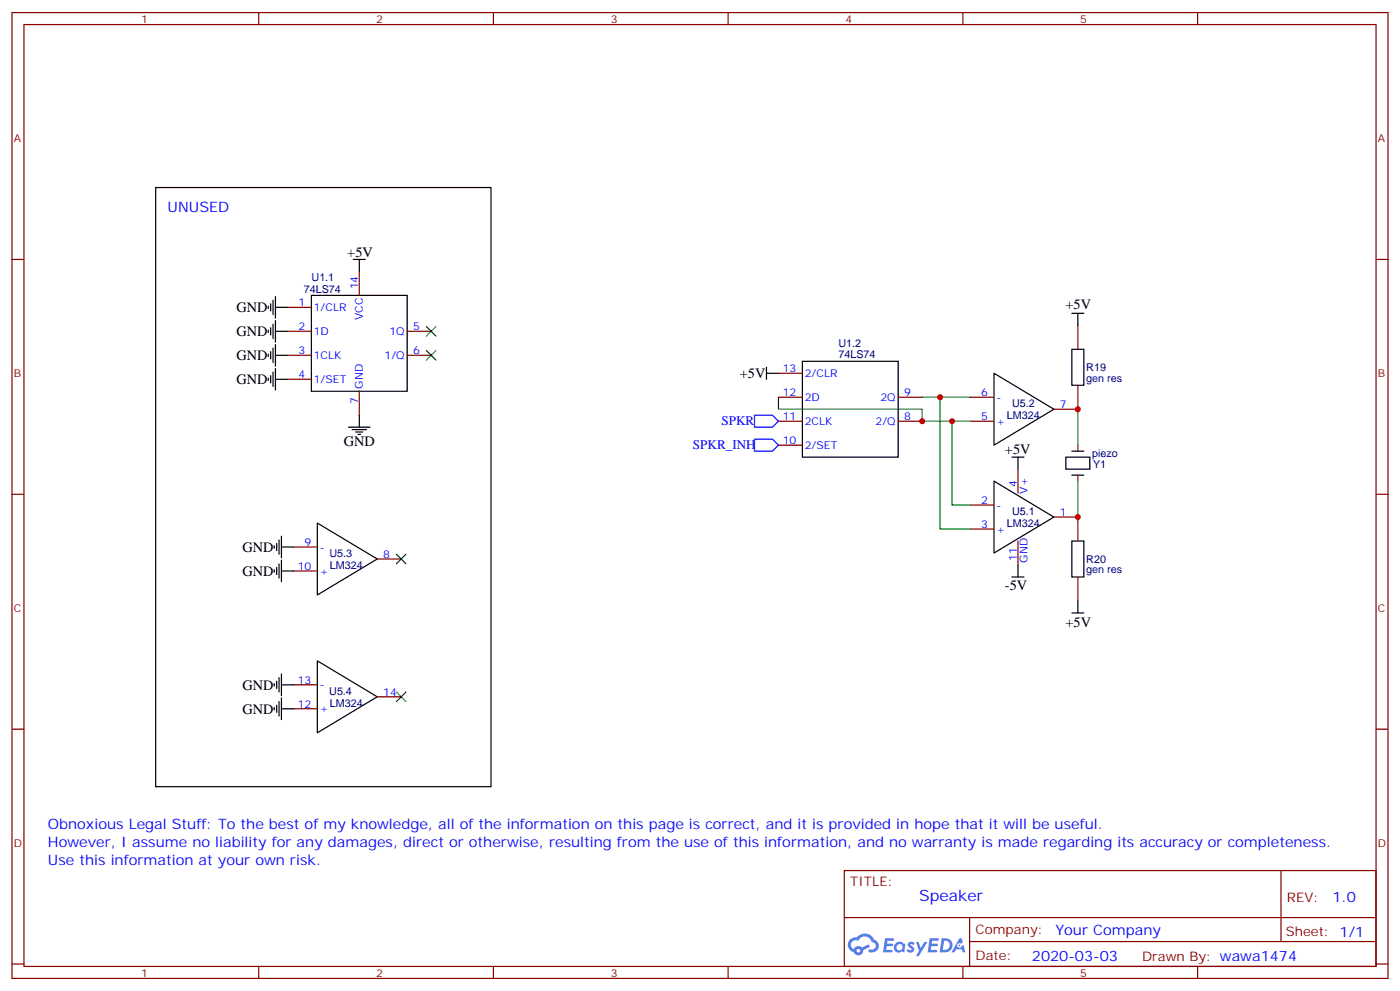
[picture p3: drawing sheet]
<svg xmlns="http://www.w3.org/2000/svg" width="412mm" height="292mm" viewBox="0 0 412 292" stroke-linecap="round" stroke-linejoin="round" font-family="sans-serif">
<path d="M45.9 55.2h98.7v176.4h-98.7z" fill="none" stroke="#000" stroke-width=".35"/>
<g fill="none" stroke="#870000" stroke-width=".35">
<path d="M3.5 3.7h405.4v284.3h-405.4zM7.1 7.2h398.2v277.3h-398.2zM76.2 3.7v3.5M145.3 3.7v3.5M214.5 3.7v3.5M283.6 3.7v3.5M352.8 3.7v3.5M3.5 76.4h3.6M405.3 76.4h3.6M3.5 145.5h3.6M405.3 145.5h3.6M3.5 214.7h3.6"/>
<path d="M405.3 214.7h3.6M248.7 256.3h156.6v28.2h-156.6zM377.3 256.3v20.9M248.7 270.1h156.5M285.6 277.2h119.6M285.6 270.1v14.2M3.5 283.8h3.6M76.2 284.5v3.5M145.3 284.5v3.5M214.5 284.5v3.5M283.6 284.5v3.5M352.8 284.5v3.5"/>
<path d="M405.3 283.8h3.6"/>
</g>
<g fill="#5487ff">
<path d="M267.7 277.5a1.22 1.22 0 0 1 1.7 .2l-.4 .6a.47 .47 0 0 0-.3-.4 .47 .47 0 0 0-.5 .2l.1 .2a1.14 1.14 0 0 1 .8 1.8 1.14 1.14 0 0 1-1.9 0l-.2-.2 .5-.6 .7 .5a.29 .29 0 0 0 .3-.3 .29 .29 0 0 0-.2-.3 1.04 1.04 0 0 1-.6-1.7z"/>
<path d="M260.7 276.2h2.4l.3 .2-.2 .5-1.8 .1-.1 .8h1.5l.3 .4-.3 .4h-1.6l-.2 1.1h1.7l.2 .3-.2 .3-2.6 .1z"/>
<path d="M273.8 276.2h2.4l.3 .2-.1 .5-1.8 .1-.2 .8h1.6l.3 .4-.4 .4-1.6-.1-.1 1.1 1.7 .1 .2 .3-.2 .3-2.6 .1z"/>
<path d="M282.6 276.2h.7l.3 1.3-.6 .3a.69 .69 0 0 0-1 .3 .69 .69 0 0 0 .4 .9 .69 .69 0 0 0 .9-.6l.5-.2 .6 2.2h-.8l-.2-.9h-1.8l-.5 .9h-.8z"/>
<path d="M269.8 277.3h.8l.6 1.8 1.1-1.8h.9l-2.6 4.2h-.8l.9-1.5z"/>
<path d="M277.4 276.2l-.6 4.2h1.3a2.11 2.11 0 0 0 2.5-2.1 2.11 2.11 0 0 0-2.5-2.1zM278.1 277a1.39 1.39 0 0 1 1.7 1.4 1.39 1.39 0 0 1-1.8 1.2h-.3z"/>
<path d="M263.7 277.8a1.54 1.54 0 0 0-.1 2.2 1.54 1.54 0 0 0 2.2 .1l.6 .3 .3-2.3-.2-.3h-.4a1.49 1.49 0 0 0-2.4 0zM264 278.8a.94 .94 0 0 1 1.8 0 .94 .94 0 0 1-1.8 0z"/>
<path d="M250.4 276.6a2.18 2.18 0 0 0 1.1 3.7 1.44 1.44 0 0 0 1.6 .9 1.44 1.44 0 0 0 1.2-1.4l2-1.1-.5-.7-1.9 1a1.47 1.47 0 0 0-2.4 .4 1.39 1.39 0 0 1-.7-1.9 1.39 1.39 0 0 1 2-.5 2.12 2.12 0 0 1 2.2-1.3 2.12 2.12 0 0 1 1.9 1.7 1.14 1.14 0 0 1 1.1 1.4 1.14 1.14 0 0 1-1.7 .7 .43 .43 0 0 0-.5 .4 .43 .43 0 0 0 .4 .5 1.98 1.98 0 0 0 2.5-1.2 1.98 1.98 0 0 0-1.2-2.6 3.1 3.1 0 0 0-5.3-.6l-.9 .1zM252.3 279.9a.55 .55 0 0 1 1.1 0 .55 .55 0 0 1-1.1 0z"/>
<circle cx="282.6" cy="278.3" r=".26"/>
</g>
<g fill="none" stroke="#000" stroke-width=".35">
<path d="M104.1 76.4h3.5M105.8 76.4v3.5M79 90.1v.7M79 97.2v.7M79.7 89.4v2.1M79.7 96.5v2.1M80.4 88.4v4.2M80.4 95.4v4.3M81.1 90.5h3.6M81.1 87.3v6.4M81.1 94.4v6.3M81.1 97.5h3.6"/>
<path d="M91.7 87h28.2v28.2h-28.2zM315.7 92.3h3.6M317.5 92.3v3.5M79 104.2v.8M79 111.3v.7M79.7 103.5v2.2M79.7 110.6v2.1M80.4 102.5v4.2M80.4 109.5v4.3M81.1 101.4v6.4M81.1 108.5v6.3M81.1 104.6h3.6"/>
<path d="M81.1 111.7h3.6M225.8 109.9h3.5M225.8 108.1v3.6M236.4 106.4h28.2v28.2h-28.2zM292.8 109.9l17.6 10.6-17.6 10.6zM315.7 102.8h3.6v10.6h-3.6zM102.7 125.8h6.3M103.7 126.5h4.2M104.8 127.2h2.1M105.5 127.9h.7M105.8 122.2v3.6M298.1 134.6h3.5"/>
<path d="M299.9 134.6v3.5M314 134.6h7v3.5h-7zM315.7 132.8h3.6M315.7 139.9h3.6M81.5 160v2.1M82.2 158.9v4.3M82.9 157.9v6.3M93.5 154l17.6 10.6-17.6 10.6zM292.8 141.6l17.6 10.6-17.6 10.6zM315.7 159.3h3.6v10.6h-3.6zM80.8 160.7v.7M80.8 167.7v.8"/>
<path d="M81.5 167v2.2M82.2 166v4.2M82.9 161h3.5M82.9 164.9v6.4M82.9 168.1h3.5M298.1 169.9h3.5M299.9 166.3v3.6M317.5 176.9v3.5M82.2 199.5v4.2M82.9 198.4v6.4M93.5 194.6l17.6 10.5-17.6 10.6zM315.7 180.4h3.6"/>
<path d="M80.8 201.3v.7M80.8 208.3v.7M81.5 200.6v2.1M81.5 207.6v2.1M82.2 206.6v4.2M82.9 205.5v6.3M82.9 208.7h3.5M82.9 201.6h3.5"/>
</g>
<g fill="none" stroke="#870000" stroke-width=".35">
<path d="M105.8 79.9v7.1M84.7 90.5h7M84.7 97.5h7M119.9 97.5h7.1M317.5 95.8v7M84.7 104.6h7M84.7 111.7h7M105.8 115.2v7M119.9 104.6h7.1M229.3 116.9h7.1M229.3 109.9h7.1M264.6 116.9h7"/>
<path d="M285.8 116.9h7M317.5 113.4v7.1h-7.1M229.3 124h7.1M229.3 131.1h7.1M264.6 124h7M285.8 124h7M299.9 138.1v7.1M317.5 131.1v1.7M317.5 139.9v1.7M285.8 148.7h7M285.8 155.8h7M299.9 159.3v7"/>
<path d="M310.4 152.2h7.1v7.1M86.4 161h7.1M86.4 168.1h7.1M111.1 164.6h7.1M317.5 169.9v7M86.4 201.6h7.1M86.4 208.7h7.1M111.1 205.1h7.1"/>
</g>
<path d="M222.2 129.3h5.3l1.8 1.8-1.8 1.7h-5.3zM222.2 122.2h5.3l1.8 1.8-1.8 1.8h-5.3z" fill="none" stroke="#00f" stroke-width=".35"/>
<path d="M229.3 116.9v3.6h42.3v3.5h14.2M271.6 116.9h14.2M276.9 116.9v38.9h8.9M280.5 124v24.7h5.3M317.5 120.5v10.6M317.5 141.6v10.6" fill="none" stroke="#008700" stroke-width=".35"/>
<g fill="#c00">
<circle cx="271.6" cy="124" r=".88"/>
<circle cx="276.9" cy="116.9" r=".88"/>
<circle cx="280.5" cy="124" r=".88"/>
<circle cx="317.5" cy="120.5" r=".88"/>
<circle cx="317.5" cy="152.2" r=".88"/>
</g>
<g fill="#c00" stroke="#008700" stroke-width=".35">
<path d="M125.6 96.1l2.8 2.9zM128.4 96.1l-2.8 2.9z"/>
<path d="M125.6 103.2l2.8 2.8zM128.4 103.2l-2.8 2.8z"/>
<path d="M116.8 163.2l2.8 2.8zM119.6 163.2l-2.8 2.8z"/>
<path d="M116.8 203.7l2.8 2.9zM119.6 203.7l-2.8 2.9z"/>
</g>
<text font-size="4.6" fill="#00f" x="270.8" y="265.3">Speaker</text>
<g font-size="4.2" fill="#00f">
<text x="49.4" y="62.3">UNUSED</text>
<text x="14.1" y="243.9">Obnoxious Legal Stuff: To the best of my knowledge, all of the information on this page is correct, and it is provided in hope that it will be useful.</text>
<text x="14.1" y="249.2">However, I assume no liability for any damages, direct or otherwise, resulting from the use of this information, and no warranty is made regarding its accuracy or completeness.</text>
<text x="14.1" y="254.5">Use this information at your own risk.</text>
<text x="392.5" y="265.6">1.0</text>
<text x="310.9" y="275.1">Your Company</text>
<text x="304" y="282.9">2020-03-03</text>
</g>
<g font-size="4.2">
<text x="102.3" y="75.7">+5V</text>
<text x="69.7" y="91.9">GND</text>
<text x="313.8" y="91">+5V</text>
<text x="69.7" y="99">GND</text>
<text x="69.7" y="106">GND</text>
<text x="69.7" y="113.1">GND</text>
<text x="217.9" y="111.3">+5V</text>
<text x="101.2" y="131.4">GND</text>
<text x="296" y="133.5">+5V</text>
<text x="71.4" y="162.5">GND</text>
<text x="71.4" y="169.5">GND</text>
<text x="296" y="173.7">-5V</text>
<text x="313.8" y="184.5">+5V</text>
<text x="71.4" y="203">GND</text>
<text x="71.4" y="210.1">GND</text>
</g>
<g font-size="3.9" fill="#00f">
<text x="212.5" y="125.2">SPKR</text>
<text x="204.1" y="132.3">SPKR_INH</text>
</g>
<g font-size="3.9" fill="#800">
<text x="250.5" y="260.9">TITLE:</text>
<text x="379.1" y="265.6">REV:</text>
<text x="287.4" y="275.1">Company:</text>
<text x="378.7" y="275.7">Sheet: 1/1</text>
<text x="287.4" y="282.8">Date:</text>
<text x="336.4" y="282.8">Drawn By: wawa1474</text>
</g>
<g font-size="3.2" fill="#800">
<text x="41.6" y="6.7">1</text>
<text x="110.8" y="6.7">2</text>
<text x="179.9" y="6.7">3</text>
<text x="249.1" y="6.7">4</text>
<text x="318.2" y="6.7">5</text>
<text x="4.1" y="41.8">A</text>
<text x="405.9" y="41.8">A</text>
<text x="4.1" y="110.9">B</text>
<text x="405.9" y="110.9">B</text>
<text x="4.1" y="180.1">C</text>
<text x="405.9" y="180.1">C</text>
<text x="4.1" y="249.2">D</text>
<text x="405.9" y="249.2">D</text>
<text x="41.6" y="287.5">1</text>
<text x="110.8" y="287.5">2</text>
<text x="179.9" y="287.5">3</text>
<text x="249.1" y="287.5">4</text>
<text x="318.2" y="287.5">5</text>
</g>
<g font-size="3.2" fill="#000080">
<text x="91.8" y="82.8">U1.1</text>
<text x="89.5" y="86.3">74LS74</text>
<text x="247" y="105.3">74LS74</text>
<text x="247" y="102.1">U1.2</text>
<text x="320" y="112.4">gen res</text>
<text x="320" y="109.2">R19</text>
<text x="298.2" y="119.9">U5.2</text>
<text x="296.6" y="123.4">LM324</text>
<text x="321.7" y="134.5">piezo</text>
<text x="322" y="137.7">Y1</text>
<text x="296.6" y="155.1">LM324</text>
<text x="298.2" y="151.6">U5.1</text>
<text x="97.1" y="163.9">U5.3</text>
<text x="97.2" y="167.5">LM324</text>
<text x="320" y="165.6">R20</text>
<text x="320" y="168.8">gen res</text>
<text x="97" y="204.5">U5.4</text>
<text x="97.2" y="208">LM324</text>
</g>
<g font-size="3.2" fill="#00f">
<text x="105.5" y="85.2" transform="rotate(-90 105.5 85.2)">14</text>
<text x="87.9" y="90.1">1</text>
<text x="92.4" y="91.5">1/CLR</text>
<text x="106.9" y="94.3" transform="rotate(-90 106.9 94.3)">VCC</text>
<text x="87.9" y="97.2">2</text>
<text x="92.4" y="98.6">1D</text>
<text x="114.7" y="98.6">1Q</text>
<text x="121.7" y="97.2">5</text>
<text x="87.9" y="104.2">3</text>
<text x="92.4" y="105.7">1CLK</text>
<text x="113.3" y="105.7">1/Q</text>
<text x="121.7" y="104.2">6</text>
<text x="87.9" y="111.3">4</text>
<text x="92.4" y="112.7">1/SET</text>
<text x="230.6" y="109.5">13</text>
<text x="237.1" y="110.9">2/CLR</text>
<text x="105.5" y="119" transform="rotate(-90 105.5 119)">7</text>
<text x="106.9" y="114.5" transform="rotate(-90 106.9 114.5)">GND</text>
<text x="230.6" y="116.6">12</text>
<text x="237.1" y="118">2D</text>
<text x="259.4" y="118">2Q</text>
<text x="266.3" y="116.6">9</text>
<text x="289" y="116.6">6</text>
<text x="293.5" y="118">-</text>
<text x="230.6" y="123.6">11</text>
<text x="237.1" y="125.1">2CLK</text>
<text x="257.9" y="125.1">2/Q</text>
<text x="266.3" y="123.6">8</text>
<text x="289" y="123.6">5</text>
<text x="293.5" y="125.1">+</text>
<text x="312.2" y="120.1">7</text>
<text x="230.6" y="130.7">10</text>
<text x="237.1" y="132.1">2/SET</text>
<text x="299.5" y="143.4" transform="rotate(-90 299.5 143.4)">4</text>
<text x="289" y="148.3">2</text>
<text x="293.5" y="149.8">-</text>
<text x="302.7" y="145.3" transform="rotate(-90 302.7 145.3)">V+</text>
<text x="289" y="155.4">3</text>
<text x="312.2" y="151.9">1</text>
<text x="89.7" y="160.7">9</text>
<text x="293.5" y="156.8">+</text>
<text x="87.7" y="167.7">10</text>
<text x="94.2" y="162.1">-</text>
<text x="112.9" y="164.2">8</text>
<text x="299.5" y="165.1" transform="rotate(-90 299.5 165.1)">11</text>
<text x="302.7" y="165.6" transform="rotate(-90 302.7 165.6)">GND</text>
<text x="94.2" y="169.2">+</text>
<text x="87.7" y="201.3">13</text>
<text x="94.2" y="202.7">-</text>
<text x="87.7" y="208.3">12</text>
<text x="94.2" y="209.7">+</text>
<text x="112.9" y="204.8">14</text>
</g>
</svg>
